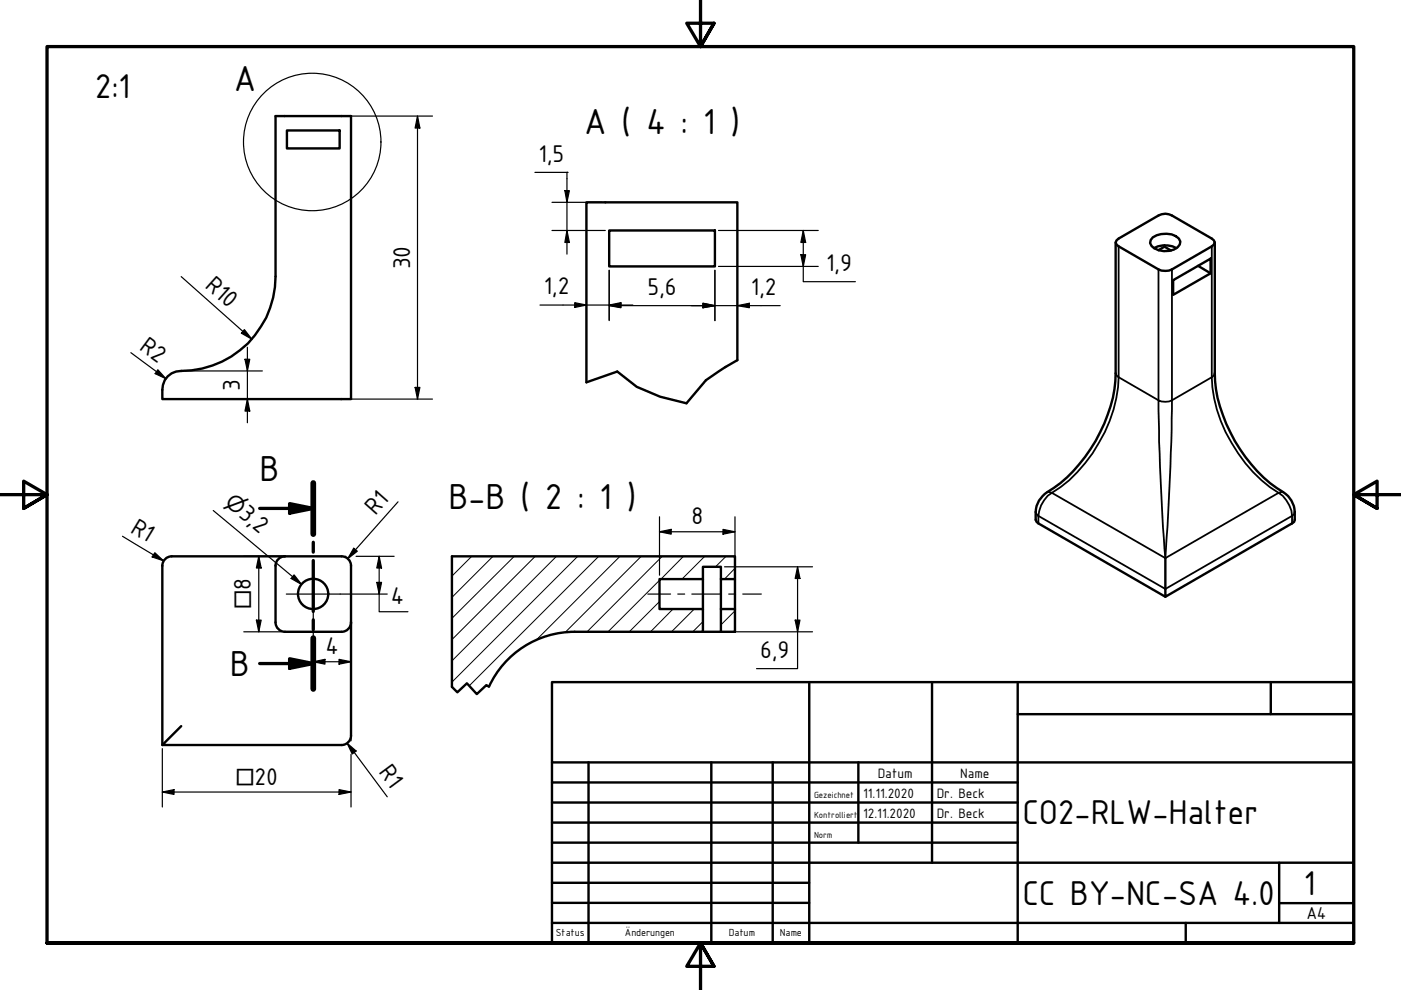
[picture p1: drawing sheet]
<svg xmlns="http://www.w3.org/2000/svg" width="297mm" height="210mm" viewBox="0 0 297 210" stroke-linecap="round" stroke-linejoin="round" font-family="sans-serif">
<!-- layer: Schraffur (ISO) -->
<g fill="none" stroke="#000" stroke-width=".21">
<path d="M100 118l-4.2 4.1M104.5 118l-8.7 8.7M109 118l-13.2 13.1M113.5 118l-17.7 17.6M118 118l-22.2 22.1M122.5 118l-26.7 26.6M126.9 118l-27.4 27.4M131.4 118l-17.7 17.7M136 118l-16.2 16.1M140.4 118l-15.9 16M144.9 118l-4.8 4.8M149.4 118l-4.8 4.8"/>
<path d="M153.9 118l-2.2 2.2M139.8 127.5l-6.4 6.5M139.8 123l-10.9 11M142.7 129.1l-4.8 4.9M147.2 129.1l-4.8 4.9M149 131.8l-2.1 2.2M155.8 129.5l-3 3M155.8 120.5l-2.2 2.3"/>
</g>
<!-- layer: Sichtbar (ISO) -->
<g fill="none" stroke="#000" stroke-width=".51">
<path d="M58.4 24.6h16v60h-40a5.6 5.6 0 0 1 1.2-4.8l.8-.6 .9-.4a24.7 24.7 0 0 0 9.8-2.1 20.3 20.3 0 0 0 11.3-18.1zM60.8 27.7h11.2v3.8h-11.2zM129.2 48.9h22.4v7.6h-22.4zM236.5 51.4v27.8a30.1 30.1 0 0 1-5.3 16 28.9 28.9 0 0 1-9.7 9.5 5.5 5.5 0 0 0-1.7 6l27.3 15.8M236.7 51l8.9-5.3a2.87 2.87 0 0 1 2.9 0l8.4 4.9 .5 .4 .2 .4-.2 .5-.5 .3-8.4 4.9a3.4 3.4 0 0 1-2.9 0l-8.4-4.9-.5-.3-.2-.5zM244.4 50.3a4.7 4.7 0 0 1 5.5 .3l.4 .6a2.31 2.31 0 0 1-2.4 2 4.3 4.3 0 0 1-3.7-1l-.4-.7 .2-.6zM244.7 52.6a5 5 0 0 1 4.7 0M245.6 53.1l1.3-.8 1.4 .8M246.9 52v.3M248.7 59.4l8-4.6v3.1l-8 4.6zM254 56.4l2.7 1.5M257.6 51.4v27.8a30.1 30.1 0 0 0 5.3 16 28.9 28.9 0 0 0 9.7 9.5 5.7 5.7 0 0 1 1.8 6l-27.3 15.8v-8.2"/>
<path d="M156.3 76.4v-33.5h-32v38.2M34.4 119.9v38.1M36.4 118h36a2 2 0 0 1 2 2M36.4 118a2 2 0 0 0-2 2M58.4 119.9v12M60.4 118a2 2 0 0 0-2 2M74.4 119.9v34.1a3.6 3.6 0 0 1-.6 3.4l-.8 .5-.6 .1h-38l4-4M58.4 132a2 2 0 0 0 2 2M74.4 132a2 2 0 0 1-2 2h-12M149 134h3.8M149 122.8v6.3M152.8 129.1h3v4.9h-3z"/>
<path d="M152.8 122.8v6.3M155.8 122.8v6.3M103.7 145.6a20 20 0 0 1 18.1-11.6h27.2v-4.9h-9.2v-6.3h9.2v-2.6h3.8v2.6h3v-4.8h-60v27.6"/>
<circle cx="66.4" cy="125.9" r="3.2"/>
</g>
<!-- layer: Bruchlinie (ISO) -->
<path d="M156.3 76.4l-2.5 1.4-4.1 2.8-4.2 4.9-5.5-1.4-5-2.1-4.1-3.2-6.6 2.3M103.6 145.6l-.5-.3-2 1.9-2.1-2.3-2 1.9-1.2-1.2" fill="none" stroke="#000" stroke-width=".51"/>
<!-- layer: Sichtbar schmal (ISO) -->
<g fill="none" stroke="#000" stroke-width=".38">
<path d="M237.2 52.2v27.8l8.4 4.9v-27.8M248.5 57.1v27.8M256.9 52.2v27.8l-8.4 4.9M236.5 79.2l.2 .4 .5 .4a31.5 31.5 0 0 1-12.3 23.3l-1.9 1.2 24.1 13.8M257.6 79.2l-.2 .4-.5 .4a31.5 31.5 0 0 0 12.3 23.3l1.9 1.2-24 13.8M248.5 84.9l-.3 13.9-1.1 19.5M248.5 84.9a3.4 3.4 0 0 1-2.9 0l.3 13.9 .7 13 .5 6.5M219.6 108.6l.6 .8M220.2 109.4v1.6M220.2 109.4l26.9 15.5 26.8-15.5M222 104.4l.4-.1 .6 .2a6.4 6.4 0 0 0-2.8 4.9M272.1 104.4l-.4-.1-.6 .2a6.4 6.4 0 0 1 2.8 4.9"/>
<path d="M273.9 109.4v1.6M274.5 108.6l-.1 .4-.5 .4"/>
</g>
<!-- layer: Detailumgrenzung (ISO) -->
<circle cx="66.2" cy="30.1" r="14.6" fill="none" stroke="#000" stroke-width=".25"/>
<!-- layer: Schnittlinie (ISO) -->
<path d="M55.1 107.8h11.3M61.4 106.8l5 1-5 1zM66.4 102.4v10.9M66.4 115v2.1M66.4 118.8v10.8M61.4 139.7l5 1-5 1zM66.4 131.4v2.1M66.4 135.3v10.8M55.1 140.7h11.3" fill="none" stroke="#000" stroke-width=".7"/>
<path d="M66.4 102.4v10.9M66.4 135.3v10.8" fill="none" stroke="#000" stroke-width="1.2"/>
<g fill="#000">
<path d="M61.4 106.8l5 1-5 1z" fill-rule="evenodd"/>
<path d="M61.4 139.7l5 1-5 1z" fill-rule="evenodd"/>
</g>
<!-- layer: Rahmen (ISO) -->
<path d="M148.5 -.1v10l-2.9-5h5.8l-2.9 5 2.9-5M0 104.9h10l-5-2.9v5.8l5-2.9-5 2.9M297 104.9h-10l5-2.9v5.8l-5-2.9 5 2.9M10 199.9v-190h277v190h-277h277M151.4 204.9l-2.9-5 2.9 5h-5.8l2.9-5v10" fill="none" stroke="#000" stroke-width=".7"/>
<!-- layer: Titel (ISO) -->
<g fill="none" stroke="#000" stroke-width=".51">
<path d="M117 144.6h170v55.3h-170zM171.6 144.6v55.3M197.6 144.6v38.3M215.8 151.4h71.2M215.8 144.6v55.3M269.4 144.6v6.8M117 165.9h98.8M117 170.2h98.8M117 174.4h98.8M117 178.7h98.8M117 161.6h170M124.8 161.6v38.3"/>
<path d="M150.8 161.6v38.3M163.8 161.6v38.3M182 161.6v17.1M117 195.7h170M117 182.9h170M117 187.2h54.6M117 191.4h54.6M251.4 195.7v4.2M271.2 191.5h15.8M271.2 182.9v12.8"/>
</g>
<g fill="none" stroke="#000" stroke-width=".25">
<path d="M73.2 24.6h18.5M88.5 24.6l.5 2.5h-1zM88.5 24.6v60M113.4 36.5h7h-.2v17.4M38.4 58.6l15 13.3M117 48.9h11.3M117 42.9h10.6M119.8 40.4h.9l-.5 2.5zM120.2 48.9l.5 2.5h-.9zM129.2 57.3v10.7M151.6 57.3v10.7M152.3 48.9h21.2"/>
<path d="M152.3 56.5h21.2M169.8 54h1l-.5 2.5zM170.3 48.9l.5 2.5h-1zM170.3 48.9v10.8h11.1M27.7 74.8l7.5 5.5M33.5 78.4l1.7 1.9-2.3-1.1zM39.2 78.6h16.4M51.8 69.9l1.6 2-2.2-1.3zM51.9 76.2h1.1l-.5 2.4zM52.5 73.6v16M114.5 64.7h19.7M121.9 64.2l2.4 .5-2.4 .5z"/>
<path d="M129.2 64.8l2.4-.5v.9zM129.2 64.7l2.4-.5v1zM129.2 64.8h36.2M149 64.3l2.6 .5-2.6 .4zM156.3 64.8l2.6-.5v.9zM52.5 84.6l.5 2.6h-1.1zM73.2 84.6h18.5M88 82.1h1l-.5 2.5zM26 113.7l8.7 5.2M32.8 117.2l1.9 1.7-2.4-.8zM45.2 108.2l18.7 15.7M51.7 118h7.9"/>
<path d="M54.9 118l.5 2.4h-1zM54.9 118v16M73.2 118h.1M75 116.2l.8 .7-2.1 1.6zM75.5 118h8.1M80.4 118l.5 2.4h-1zM80.4 118v11.7h6.1M84.4 106.4l-10.7 12.1M139.8 112.7l2.5-.5v1.1zM139.8 112.7h16M139.8 109.6v12.4M153.3 112.2l2.5 .5-2.5 .6z"/>
<path d="M155.8 109.6v12.4M51.7 134h7.9M54.4 131.5h1l-.5 2.5zM62.4 121.9l1.5 2-2.2-1.2zM66.4 132.4v11.1M71.9 139.8l2.5 .5-2.5 .5zM72.1 126h10M74.4 132.8v10.7M79.9 123.5h1l-.5 2.5zM153.6 134h18.7M153.6 120.2h18.7M168.6 131.5h1l-.5 2.5z"/>
<path d="M169.1 120.2l.5 2.5h-1zM169.1 120.2v21.6h-8.7M34.4 158.7v12.4M66.4 140.3l2.5-.5v1zM66.4 140.3h8M73.6 157.6l1.9 1.6-.8 .7zM73.6 157.6l8.5 11.3M74.4 154.7v2.4M74.4 159.9v11.2M34.4 167.9l2.5-.5v1zM34.4 167.9h40M71.9 167.4l2.5 .5-2.5 .5z"/>
</g>
<g fill="#000">
<path d="M88.5 24.6l.5 2.5h-1z" fill-rule="evenodd"/>
<path d="M119.8 40.4h.9l-.5 2.5z" fill-rule="evenodd"/>
<path d="M120.2 48.9l.5 2.5h-.9z" fill-rule="evenodd"/>
<path d="M169.8 54h1l-.5 2.5z" fill-rule="evenodd"/>
<path d="M170.3 48.9l.5 2.5h-1z" fill-rule="evenodd"/>
<path d="M33.5 78.4l1.7 1.9-2.3-1.1z" fill-rule="evenodd"/>
<path d="M51.8 69.9l1.6 2-2.2-1.3z" fill-rule="evenodd"/>
<path d="M51.9 76.2h1.1l-.5 2.4z" fill-rule="evenodd"/>
<path d="M121.9 64.2l2.4 .5-2.4 .5z" fill-rule="evenodd"/>
<path d="M129.2 64.8l2.4-.5v.9z" fill-rule="evenodd"/>
<path d="M129.2 64.7l2.4-.5v1z" fill-rule="evenodd"/>
<path d="M149 64.3l2.6 .5-2.6 .4z" fill-rule="evenodd"/>
<path d="M149 64.3l2.6 .5-2.6 .4z" fill-rule="evenodd"/>
<path d="M156.3 64.8l2.6-.5v.9z" fill-rule="evenodd"/>
<path d="M52.5 84.6l.5 2.6h-1.1z" fill-rule="evenodd"/>
<path d="M88 82.1h1l-.5 2.5z" fill-rule="evenodd"/>
<path d="M32.8 117.2l1.9 1.7-2.4-.8z" fill-rule="evenodd"/>
<path d="M75 116.2l.8 .7-2.1 1.6z" fill-rule="evenodd"/>
<path d="M139.8 112.7l2.5-.5v1.1z" fill-rule="evenodd"/>
<path d="M153.3 112.2l2.5 .5-2.5 .6z" fill-rule="evenodd"/>
<path d="M54.4 131.5h1l-.5 2.5z" fill-rule="evenodd"/>
<path d="M54.9 118l.5 2.4h-1z" fill-rule="evenodd"/>
<path d="M62.4 121.9l1.5 2-2.2-1.2z" fill-rule="evenodd"/>
<path d="M66.4 140.3l2.5-.5v1z" fill-rule="evenodd"/>
<path d="M79.9 123.5h1l-.5 2.5z" fill-rule="evenodd"/>
<path d="M80.4 118l.5 2.4h-1z" fill-rule="evenodd"/>
<path d="M168.6 131.5h1l-.5 2.5z" fill-rule="evenodd"/>
<path d="M169.1 120.2l.5 2.5h-1z" fill-rule="evenodd"/>
<path d="M71.9 139.8l2.5 .5-2.5 .5z" fill-rule="evenodd"/>
<path d="M73.6 157.6l1.9 1.6-.8 .7z" fill-rule="evenodd"/>
<path d="M34.4 167.9l2.5-.5v1z" fill-rule="evenodd"/>
<path d="M71.9 167.4l2.5 .5-2.5 .5z" fill-rule="evenodd"/>
</g>
<!-- layer: Mittelpunktmarkierung (ISO) -->
<path d="M60.7 126h11.4M66.4 120.2v11.5" fill="none" stroke="#000" stroke-width=".25"/>
<!-- layer: Mittellinie (ISO) -->
<path d="M137.4 126h4.8M143.7 126h1.5M146.7 126h6.3M154.5 126h1.5M157.5 126h3.9" fill="none" stroke="#000" stroke-width=".25"/>
<g font-size="8.3">
<text x="49.6" y="19.3">A</text>
<text x="123.8" y="28.5">A ( 4 : 1 )</text>
<text x="55" y="102.1">B</text>
<text x="95.1" y="107.9">B-B ( 2 : 1 )</text>
<text x="48.7" y="143.3">B</text>
</g>
<g font-size="7.9">
<text x="20.1" y="20.7">2:1</text>
<text x="216.8" y="174.8">CO2-RLW-Halter</text>
<text x="216.8" y="191.8">CC BY-NC-SA 4.0</text>
<text x="276.4" y="189.7">1</text>
</g>
<g font-size="5.5">
<text x="114.2" y="34.3">1,5</text>
<text x="86.9" y="57.1" transform="rotate(-90 86.9 57.1)">30</text>
<text x="175.1" y="57.4">1,9</text>
<text x="43.3" y="60.8" transform="rotate(42 43.3 60.8)">R10</text>
<text x="115.3" y="62.3">1,2</text>
<text x="137.3" y="62.5">5,6</text>
<text x="159.2" y="62.5">1,2</text>
<text x="29.3" y="74" transform="rotate(36 29.3 74)">R2</text>
<text x="50.9" y="82.8" transform="rotate(-90 50.9 82.8)">3</text>
<text x="27.4" y="112.7" transform="rotate(31 27.4 112.7)">R1</text>
<text x="50.4" y="109.4" transform="rotate(40 50.4 109.4)">3,2</text>
<text x="79.6" y="109.3" transform="rotate(-49 79.6 109.3)">R1</text>
<text x="146.6" y="111.2">8</text>
<text x="53.2" y="125.1" transform="rotate(-90 53.2 125.1)">8</text>
<text x="82.9" y="128.1">4</text>
<text x="69" y="138.7">4</text>
<text x="161.2" y="139.4">6,9</text>
<text x="54" y="166.3">20</text>
<text x="80.2" y="163.7" transform="rotate(53 80.2 163.7)">R1</text>
</g>
<g font-size="4.6">
<text x="47.4" y="106.8" transform="rotate(40 47.4 106.8)">⌀</text>
<text x="53.2" y="129.2" transform="rotate(-90 53.2 129.2)">□</text>
<text x="49.9" y="166.3">□</text>
</g>
<text font-size="3.9" x="277" y="194.9">A4</text>
<g font-size="3.1">
<text x="186.1" y="164.9">Datum</text>
<text x="203.6" y="164.9">Name</text>
<text x="183" y="169.1">11.11.2020</text>
<text x="183" y="173.4">12.11.2020</text>
<text x="198.6" y="169.1">Dr. Beck</text>
<text x="198.6" y="173.4">Dr. Beck</text>
</g>
<g font-size="2.3">
<text x="117.9" y="198.5">Status</text>
<text x="132.5" y="198.5">Änderungen</text>
<text x="154.5" y="198.5">Datum</text>
<text x="165.4" y="198.5">Name</text>
</g>
<g font-size="2">
<text x="172.6" y="169.1">Gezeichnet</text>
<text x="172.6" y="173.4">Kontrolliert</text>
<text x="172.6" y="177.6">Norm</text>
</g>
</svg>
